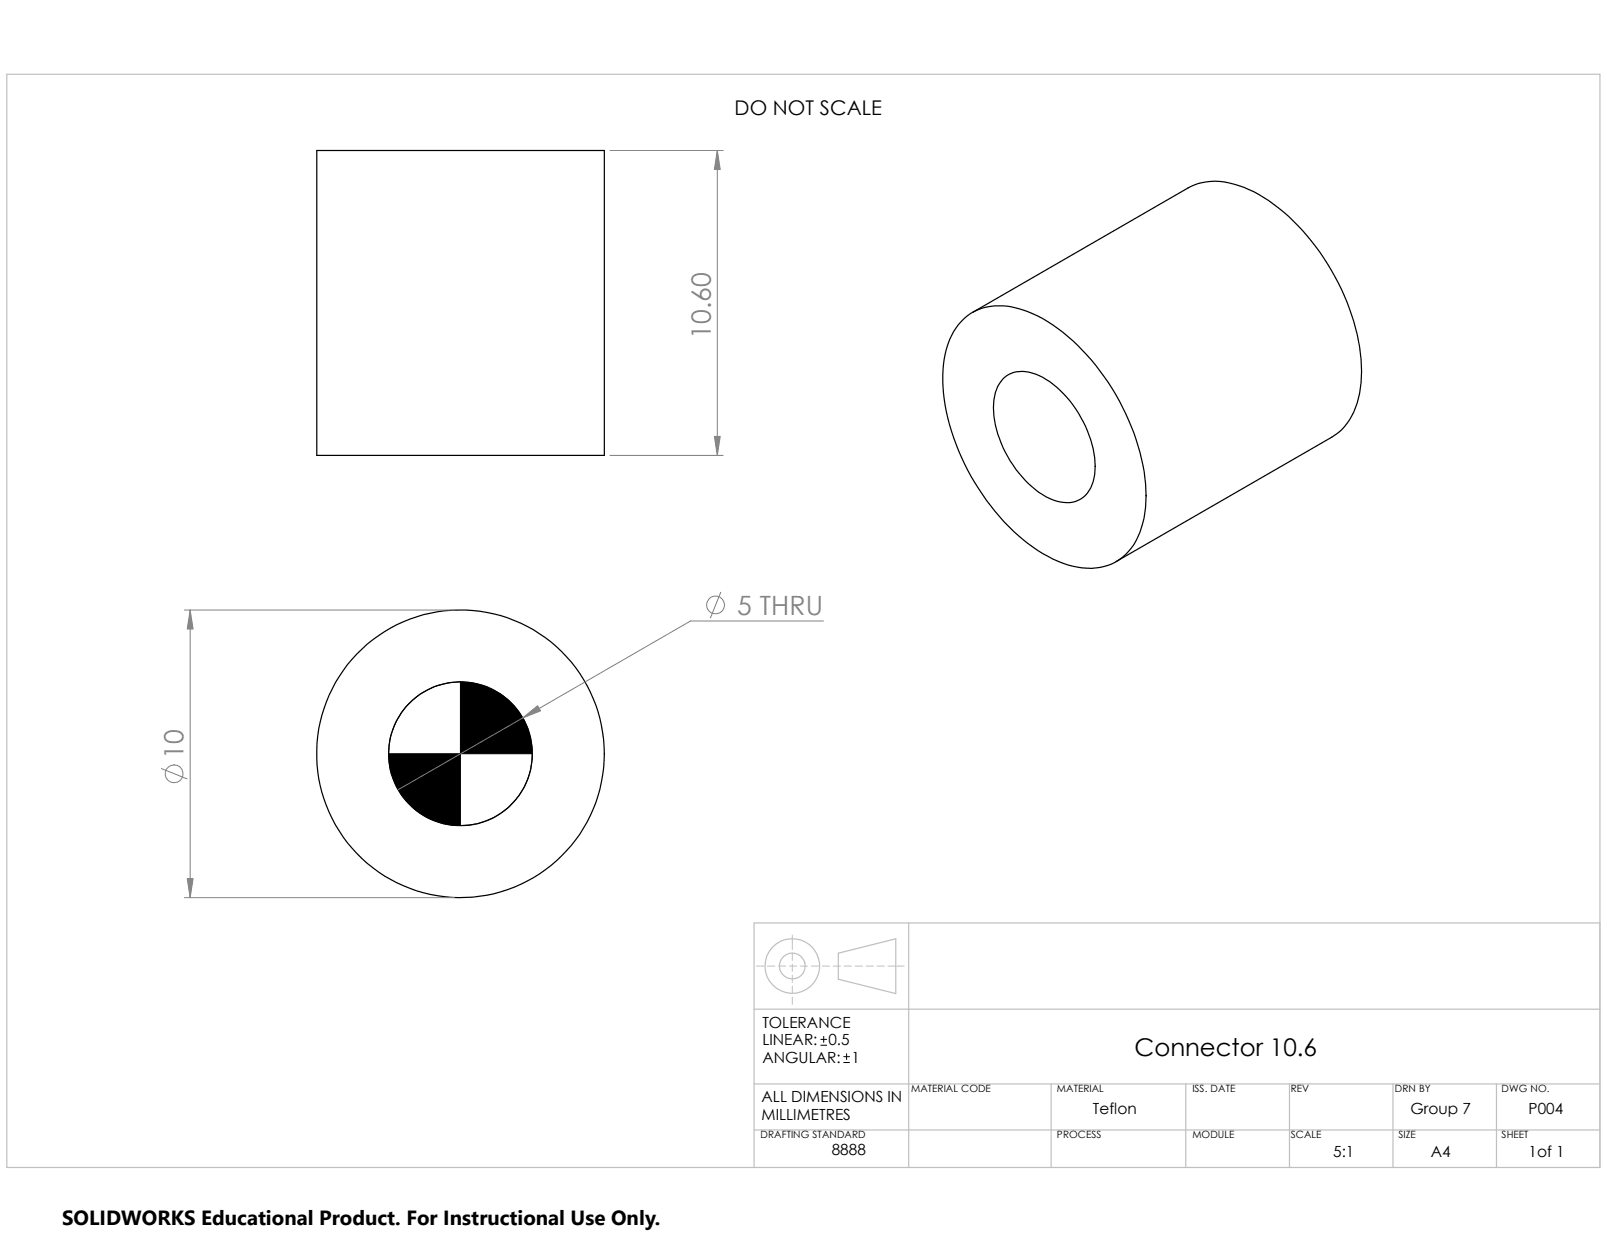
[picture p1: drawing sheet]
<svg xmlns="http://www.w3.org/2000/svg" width="279mm" height="216mm" viewBox="0 0 279 216" stroke-linecap="round" stroke-linejoin="round" font-family="sans-serif">
<g fill="none" stroke="#c0c0c0" stroke-width=".17">
<path d="M131.5 167.9h1.3M133.4 167.9h1.3M135.3 167.9h1.3M137.2 167.9h1.3M137.8 162.6v2.5M137.8 165.7v1.3M137.8 167.6v1.3M137.8 169.5v1.3M137.8 171.4v1.3M137.8 173.3v1.3M139.1 167.9h1.3M141.1 167.9h1.2"/>
<path d="M143 167.9h1.2M144.9 167.9h1.2M146.8 167.9h1.2M148.7 167.9h1.2M150.6 167.9h1.2M152.5 167.9h1.3M154.4 167.9h1.3M155.9 167.9h1.3M278.2 160.4v42.5h-147.1"/>
</g>
<g fill="none" stroke="#c0c0c0" stroke-width=".21">
<path d="M1.2 12.9h277v190h-277zM131.1 175.4h147.1M145.8 165.7l9.9-2.5v9.5l-9.9-2.5zM158 160.4v42.5M278.2 160.4h-147.1v42.5M131.1 196.4h147.1M131.1 188.4h147.1M182.8 188.4v14.5M206.2 188.4v14.5M224.2 188.4v14.5M242.2 188.4v14.5M260.2 188.4v14.5"/>
<circle cx="137.7" cy="167.9" r="4.7"/>
<circle cx="137.8" cy="167.9" r="2.25"/>
</g>
<g fill="none" stroke="#000" stroke-width=".21">
<path d="M55.1 26.2h50v53h-50zM167.2 55.8a9 9 0 0 1 8.2-2.5 21.9 21.9 0 0 1 11.1 5.9 40.9 40.9 0 0 1 12.7 24.9 17 17 0 0 1-2.1 10.6 9 9 0 0 1-9.7 3.9 23.4 23.4 0 0 1-12-7.1 40 40 0 0 1-11.4-24.2 15.9 15.9 0 0 1 2.7-10.9zM169.1 54.3l37.4-21.6a10.6 10.6 0 0 1 8.8-.4 26.4 26.4 0 0 1 11.2 7.8 40.1 40.1 0 0 1 10.1 22.4 17 17 0 0 1-2 10.5l-.4 .6a7.9 7.9 0 0 1-2.6 2.4l-37.5 21.6M174.4 65.8a5.4 5.4 0 0 1 6.2-.5 18.8 18.8 0 0 1 9.3 12 11.1 11.1 0 0 1-.2 7.5 4.7 4.7 0 0 1-6 2.3 14.9 14.9 0 0 1-7.6-6.2 17.4 17.4 0 0 1-3.3-11.4l.3-1.3 .4-1.1z"/>
<circle cx="80" cy="131" r="12.5"/>
<circle cx="80.1" cy="131" r="25"/>
</g>
<g fill="none" stroke="#808080" stroke-width=".17">
<path d="M106 26.2h19.7M124.7 26.2v53M106 79.2h19.7M32 106h47M33.1 106v50M125.3 103l-1.8 4.4M143.2 107.9h-23.1l-50.9 29.4M28.1 133.6l4.4 1.8M32 156h47"/>
<circle cx="124.4" cy="105.2" r="1.57"/>
<circle cx="30.3" cy="134.5" r="1.56"/>
</g>
<g fill="#808080" stroke="#808080" stroke-width=".17">
<path d="M124.2 75.9h1l-.5 3.3z"/>
<path d="M124.7 26.2l.5 3.3h-1z"/>
<path d="M90.9 124.8l2.6-2.1 .5 .9z"/>
<path d="M33.1 106l.5 3.3h-1z"/>
<path d="M32.6 152.7h1l-.5 3.3z"/>
</g>
<path d="M80.1 118.5a12.4 12.4 0 0 0-12.5 12.5M92.5 131a12.4 12.4 0 0 1-12.4 12.5M142.7 181.7h1M142.7 180.7h1M143.2 180.2v1M146.7 184.7h1M146.7 183.7h1M147.2 183.2v1" fill="none" stroke="#000" stroke-width=".17"/>
<g fill="#000" stroke="#000" stroke-width=".17">
<path d="M67.6 131h12.5v12.5a12.4 12.4 0 0 1-12.5-12.5z" fill-rule="evenodd"/>
<path d="M80.1 118.5a12.4 12.4 0 0 1 12.4 12.5h-12.4z" fill-rule="evenodd"/>
</g>
<path d="M10.8 209.2h104.1v6.7h-104.1z" fill="#fff"/>
<g font-size="4.6" fill="#808080">
<text x="123.6" y="58.9" transform="rotate(-90 123.6 58.9)">10.60</text>
<text x="128.2" y="107">5 THRU</text>
<text x="31.9" y="132" transform="rotate(-90 31.9 132)">10</text>
</g>
<text font-size="4.2" x="197.3" y="183.6">Connector 10.6</text>
<text font-size="3.6" x="10.8" y="213">SOLIDWORKS Educational Product. For Instructional Use Only.</text>
<text font-size="3.5" x="127.7" y="20">DO NOT SCALE</text>
<g font-size="2.7">
<text x="132.5" y="178.7">TOLERANCE</text>
<text x="132.5" y="181.7">LINEAR:</text>
<text x="132.5" y="184.7">ANGULAR:</text>
<text x="144" y="181.7">0.5</text>
<text x="148" y="184.7">1</text>
<text x="132.4" y="191.6">ALL DIMENSIONS IN</text>
<text x="132.4" y="194.6">MILLIMETRES</text>
<text x="190" y="193.7">Teflon</text>
<text x="245.2" y="193.7">Group 7</text>
<text x="265.8" y="193.7">P004</text>
<text x="144.6" y="200.8">8888</text>
<text x="231.8" y="201.2">5:1</text>
<text x="248.8" y="201.2">A4</text>
<text x="265.8" y="201.2">1of 1</text>
</g>
<g font-size="1.7">
<text x="158.4" y="189.9">MATERIAL CODE</text>
<text x="183.8" y="189.9">MATERIAL</text>
<text x="207.3" y="189.9">ISS. DATE</text>
<text x="224.4" y="189.9">REV</text>
<text x="242.5" y="189.9">DRN BY</text>
<text x="261.1" y="189.9">DWG NO.</text>
<text x="132.2" y="197.9">DRAFTING STANDARD</text>
<text x="183.8" y="197.7">PROCESS</text>
<text x="207.3" y="197.9">MODULE</text>
<text x="224.4" y="197.9">SCALE</text>
<text x="243.1" y="197.9">SIZE</text>
<text x="261.1" y="197.9">SHEET</text>
</g>
</svg>
